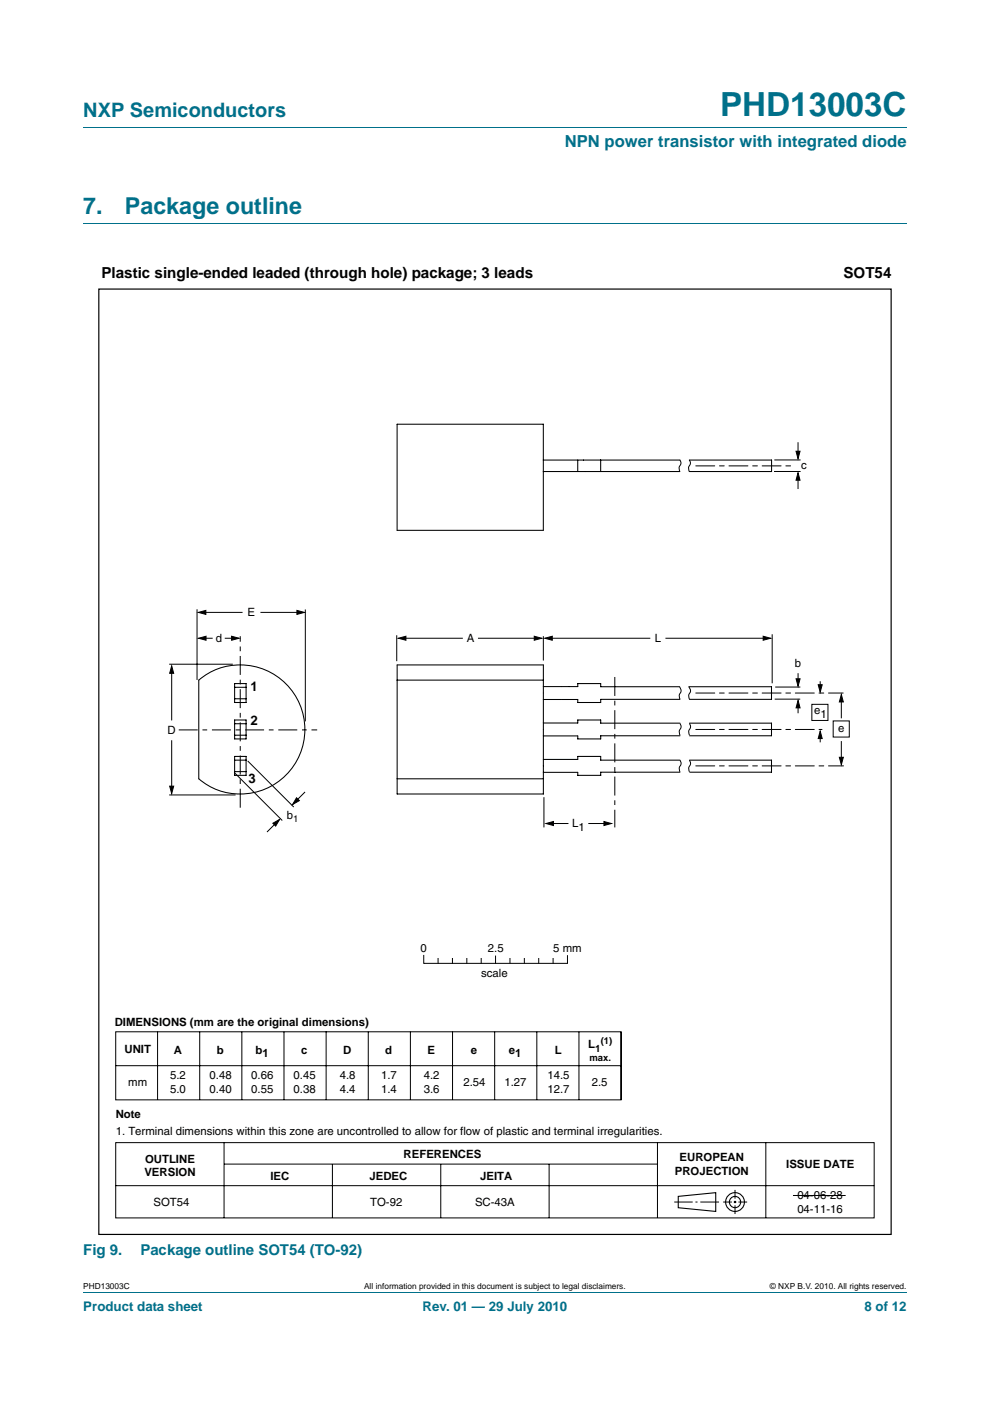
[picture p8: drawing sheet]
<svg xmlns="http://www.w3.org/2000/svg" width="210mm" height="297mm" viewBox="0 0 210 297" stroke-linecap="round" stroke-linejoin="round" font-family="sans-serif">
<path d="M17.7 27h174.6M17.7 47.4h174.6M17.7 273.9h174.6" fill="none" stroke="#00708a" stroke-width=".21"/>
<g fill="none" stroke="#000" stroke-width=".21">
<path d="M144.2 97.5l.1 .1a1.41 1.41 0 0 1-.3 1.6l.2 .8M146.2 97.5l.1 .1a1.42 1.42 0 0 1-.3 1.6l.2 .8M164.2 100h5.6M164.2 97.5h5.6M169.3 93.8v2.5M169.3 101.5v2.2M41.8 129.2v15M43 135.3h2.1M43 129.8h8.4M47.7 135.3h2.3M55.2 129.8h8.5M64.8 129.2v23.7"/>
<path d="M84.1 134.7v5.5M85.5 135.3h12.7M101.4 135.3h12.6M115.2 134.9v5.1M116.5 135.3h21.4M141.1 135.3h21.5M163.8 134.5v10.4M35.9 140.8h13.5M36.4 142.4v10.3M36.4 156.9v10.4M144.1 145.6l.1 .2a1.42 1.42 0 0 1-.1 1.6l.1 .8M144.2 153.4l.1 .1a1.41 1.41 0 0 1-.2 1.5l.1 .9"/>
<path d="M146.1 145.6a1.25 1.25 0 0 1 0 1.8l.1 .8M146.2 153.4l.1 .1a1.41 1.41 0 0 1-.2 1.5l.1 .9M164.3 148.2h5.4M164.4 145.7h5.4M169.3 142.7v1.8M169.3 149.8v1.4M172.2 149.3h3.4v3.5h-3.4zM174 144.4v1.4M174 156.3v1.1M176.7 152.9h3.4v3.4h-3.4zM178.4 148.5v3.8M178.4 157.1v4.1"/>
<path d="M35.9 168.5h14.1M49.7 163.8l10.2 10.2M52.5 161.3l9.8 9.8M59 174l-2.4 2.4M64.7 167.9l-2.4 2.4M115.4 169v6.4M116.8 174.6h3.8M124.8 174.6h4M144.2 161.2l.1 .1a1.41 1.41 0 0 1-.2 1.5l.1 .8M146.2 161.2l.1 .1a1.41 1.41 0 0 1-.2 1.5l.1 .8M24.5 218.8h107.2v14.4h-107.2zM33.4 218.8v14.4"/>
<path d="M42.4 218.8v14.4M51.3 218.8v14.4M60.2 218.8v14.4M69.2 218.7v14.5M78.1 218.8v14.4M87 218.8v14.4M89.9 202.6v1.7h30.5v-1.7M92.9 203.2v1M96 203.2v1M96 218.8v14.4M99 203.2v1M102.1 203.2v1"/>
<path d="M104.9 218.8v14.4M105.1 202.7v1.5M108.2 203.2v1M111.2 203.2v1M113.9 218.8v14.4M114.3 203.2v1M117.3 203.2v1M122.8 218.8v14.4M131.7 218.8v14.4M24.6 225.9h107.1M24.5 242.3h160.9v15.9h-160.9zM24.5 251.4h160.9"/>
<path d="M47.5 242.3v15.9M47.5 246.8h91.9M70.5 246.8v11.4M93.5 246.8v11.4M116.5 246.8v11.4M139.4 242.3v15.9M143 254.9h3.9M147.5 254.9h.4M148.5 254.9h4M153.4 254.9h1.8M155.6 254.9h.6M155.9 252.3v1.8"/>
<path d="M155.9 254.6v.5M155.9 255.6v1.8M156.6 254.9h1.9M162.4 242.3v15.9M168.2 253.5h11.2"/>
</g>
<g fill="none" stroke="#000" stroke-width=".23">
<path d="M143.9 253.7l7.9-.8v3.9l-7.9-.7z"/>
<circle cx="155.9" cy="254.9" r="1.99"/>
<circle cx="155.9" cy="254.9" r="1.2"/>
</g>
<g fill="#000" stroke="#000" stroke-width=".21">
<path d="M168.8 95.7h.9l-.4 1.6zM169.3 100.2l.4 1.6h-.9zM42.1 129.8l1.6-.4v.9zM42.1 135.3l1.6-.4v.8zM49.1 134.9l1.6 .4-1.6 .4zM63 129.4l1.6 .4-1.6 .5zM84.5 135.3l1.6-.4v.8zM113.3 134.9l1.6 .4-1.6 .4zM115.5 135.3l1.6-.4v.8zM161.9 134.9l1.6 .4-1.6 .4zM36.4 141.2l.4 1.6h-.8zM169.3 148.5l.4 1.6h-.9z"/>
<path d="M168.8 143.9h.9l-.4 1.6zM174 155l.4 1.6h-.9zM173.5 145.2h.9l-.4 1.6zM178.4 147.2l.5 1.6h-.9zM36 166.7h.8l-.4 1.6zM57.9 174.5l1.4-.8-.8 1.5zM62.9 169.1l.6 .7-1.4 .8zM115.8 174.6l1.6-.4v.8zM128.1 174.2l1.6 .4-1.6 .4zM178 160.6h.9l-.5 1.5z"/>
</g>
<path d="M37.9 154.8h29.4M130.4 143.5v31.9M51 171.3v-36.4" fill="none" stroke="#000" stroke-width=".21" stroke-dasharray="4 1 1 1" stroke-linecap="butt"/>
<g fill="none" stroke="#000" stroke-width=".22">
<path d="M84.2 89.9h31v22.5h-31zM115.2 100h29M115.2 97.5h29M122.5 97.5v2.5M127.4 97.5v2.5M146.2 97.5h17.5v2.5h-17.5M42.2 144.2a13.7 13.7 0 0 1 18.7 1.1 13.7 13.7 0 0 1 0 18.8 13.7 13.7 0 0 1-18.7 1zM49.8 144.9h2.4v4h-2.4zM49.8 152.7h2.4v4h-2.4zM49.8 148.2h2.4M49.8 145.7h2.4M49.8 155.9h2.4"/>
<path d="M49.8 153.4h2.4M84.2 141h31v27.3h-31zM84.2 144.2h31M115.2 145.6h7.3v-.7h4.9v.7h16.7M115.2 153.3h7.3v-.6h4.9v.6h16.8M144.2 148.3h-16.8v.6h-4.9v-.6h-7.3M144.2 156h-16.8v.7h-4.9v-.7h-7.3M146.1 145.6h17.5v2.7h-17.4M146.2 153.3h17.4v2.7h-17.3M49.8 160.4h2.4v4h-2.4zM49.8 163.6h2.4M49.8 161.2h2.4"/>
<path d="M84.2 165.1h31M115.2 161h7.3v-.6h4.9v.8h16.8M144.2 163.7h-16.8v.7h-4.9v-.6h-7.3M146.2 161.2h17.4v2.5h-17.3"/>
</g>
<path d="M147.6 98.8h20.5M147.6 146.9h31.2M147.6 154.7h26.8M147.6 162.4h31.3" fill="none" stroke="#000" stroke-width=".21" stroke-dasharray="4 1 1 1"/>
<path d="M21 61.3h168v200.4h-168z" fill="none" stroke="#000" stroke-width=".25"/>
<text font-size="7" fill="#00708a" x="152.7" y="24.6">PHD13003C</text>
<g font-size="4.9" fill="#00708a">
<text x="17.7" y="45.4">7.</text>
<text x="26.5" y="45.4">Package outline</text>
</g>
<text font-size="4.2" fill="#00708a" x="17.7" y="24.9">NXP Semiconductors</text>
<text font-size="3.5" fill="#00708a" x="119.8" y="31.1">NPN power transistor with integrated diode</text>
<g font-size="3.2">
<text x="21.5" y="59">Plastic single-ended leaded (through hole) package; 3 leads</text>
<text x="178.9" y="59">SOT54</text>
</g>
<g font-size="3.2" fill="#00708a">
<text x="17.7" y="266.1">Fig 9.</text>
<text x="29.8" y="266.1">Package outline SOT54 (TO-92)</text>
</g>
<g font-size="2.8">
<text x="53.1" y="146.4">1</text>
<text x="53.2" y="153.8">2</text>
<text x="52.7" y="165.9">3</text>
</g>
<g font-size="2.8" fill="#00708a">
<text x="17.7" y="277.9">Product data sheet</text>
<text x="89.6" y="277.9">Rev. 01 — 29 July 2010</text>
<text x="183.4" y="277.9">8 of 12</text>
</g>
<g font-size="2.4">
<text x="169.9" y="99.4">c</text>
<text x="52.5" y="130.7">E</text>
<text x="45.7" y="136.1">d</text>
<text x="99" y="136.2">A</text>
<text x="138.9" y="136.2">L</text>
<text x="168.6" y="141.4">b</text>
<text x="35.5" y="155.6">D</text>
<text x="172.7" y="151.3">e</text>
<text x="174" y="152.1">1</text>
<text x="177.8" y="155.3">e</text>
<text x="60.8" y="173.6">b</text>
<text x="121.4" y="175.3">L</text>
<text x="122.7" y="176.1">1</text>
<text x="89.2" y="201.8">0</text>
<text x="103.5" y="201.8">2.5</text>
<text x="117.3" y="201.8">5 mm</text>
<text x="102.1" y="207.1">scale</text>
<text x="24.3" y="217.5">DIMENSIONS (mm are the original dimensions)</text>
<text x="26.4" y="223.3">UNIT</text>
<text x="36.9" y="223.4">A</text>
<text x="46" y="223.4">b</text>
<text x="54.2" y="223.4">b</text>
<text x="55.6" y="224.2">1</text>
<text x="63.9" y="223.4">c</text>
<text x="72.8" y="223.4">D</text>
<text x="81.7" y="223.4">d</text>
<text x="90.7" y="223.4">E</text>
<text x="99.9" y="223.4">e</text>
<text x="107.9" y="223.4">e</text>
<text x="109.3" y="224.2">1</text>
<text x="117.6" y="223.4">L</text>
<text x="124.8" y="222.2">L</text>
<text x="27.2" y="230.2">mm</text>
<text x="36.1" y="228.8">5.2</text>
<text x="36.1" y="231.7">5.0</text>
<text x="44.4" y="228.8">0.48</text>
<text x="44.4" y="231.7">0.40</text>
<text x="53.3" y="228.8">0.66</text>
<text x="53.3" y="231.7">0.55</text>
<text x="62.3" y="228.8">0.45</text>
<text x="62.3" y="231.7">0.38</text>
<text x="72.1" y="228.8">4.8</text>
<text x="72.1" y="231.7">4.4</text>
<text x="80.8" y="228.8">1.7</text>
<text x="80.8" y="231.7">1.4</text>
<text x="89.9" y="228.8">4.2</text>
<text x="89.9" y="231.7">3.6</text>
<text x="98.3" y="230.3">2.54</text>
<text x="107" y="230.3">1.27</text>
<text x="116.1" y="228.8">14.5</text>
<text x="116.1" y="231.7">12.7</text>
<text x="125.5" y="230.3">2.5</text>
<text x="24.5" y="237">Note</text>
<text x="24.5" y="240.7">1. Terminal dimensions within this zone are uncontrolled to allow for flow of plastic and terminal irregularities.</text>
<text x="85.6" y="245.5">REFERENCES</text>
<text x="30.6" y="249.4">VERSION</text>
<text x="30.8" y="246.5">OUTLINE</text>
<text x="57.4" y="250.1">IEC</text>
<text x="78.4" y="250.1">JEDEC</text>
<text x="101.8" y="250.1">JEITA</text>
<text x="143.1" y="249.2">PROJECTION</text>
<text x="144.1" y="246.2">EUROPEAN</text>
<text x="166.8" y="247.7">ISSUE DATE</text>
<text x="32.6" y="255.7">SOT54</text>
<text x="78.5" y="255.7">TO-92</text>
<text x="100.8" y="255.7">SC-43A</text>
<text x="169.1" y="254.2">04-06-28</text>
<text x="169.1" y="257.2">04-11-16</text>
</g>
<text font-size="2.1" x="126.2" y="223">1</text>
<g font-size="2">
<text x="62.2" y="174.2">1</text>
<text x="127.4" y="221.4">(1)</text>
<text x="125" y="224.9">max.</text>
</g>
<g font-size="1.8">
<text x="17.7" y="273.3">PHD13003C</text>
<text x="77.2" y="273.3">All information provided in this document is subject to legal disclaimers.</text>
<text x="163.3" y="273.3">© NXP B.V. 2010. All rights reserved.</text>
</g>
</svg>
